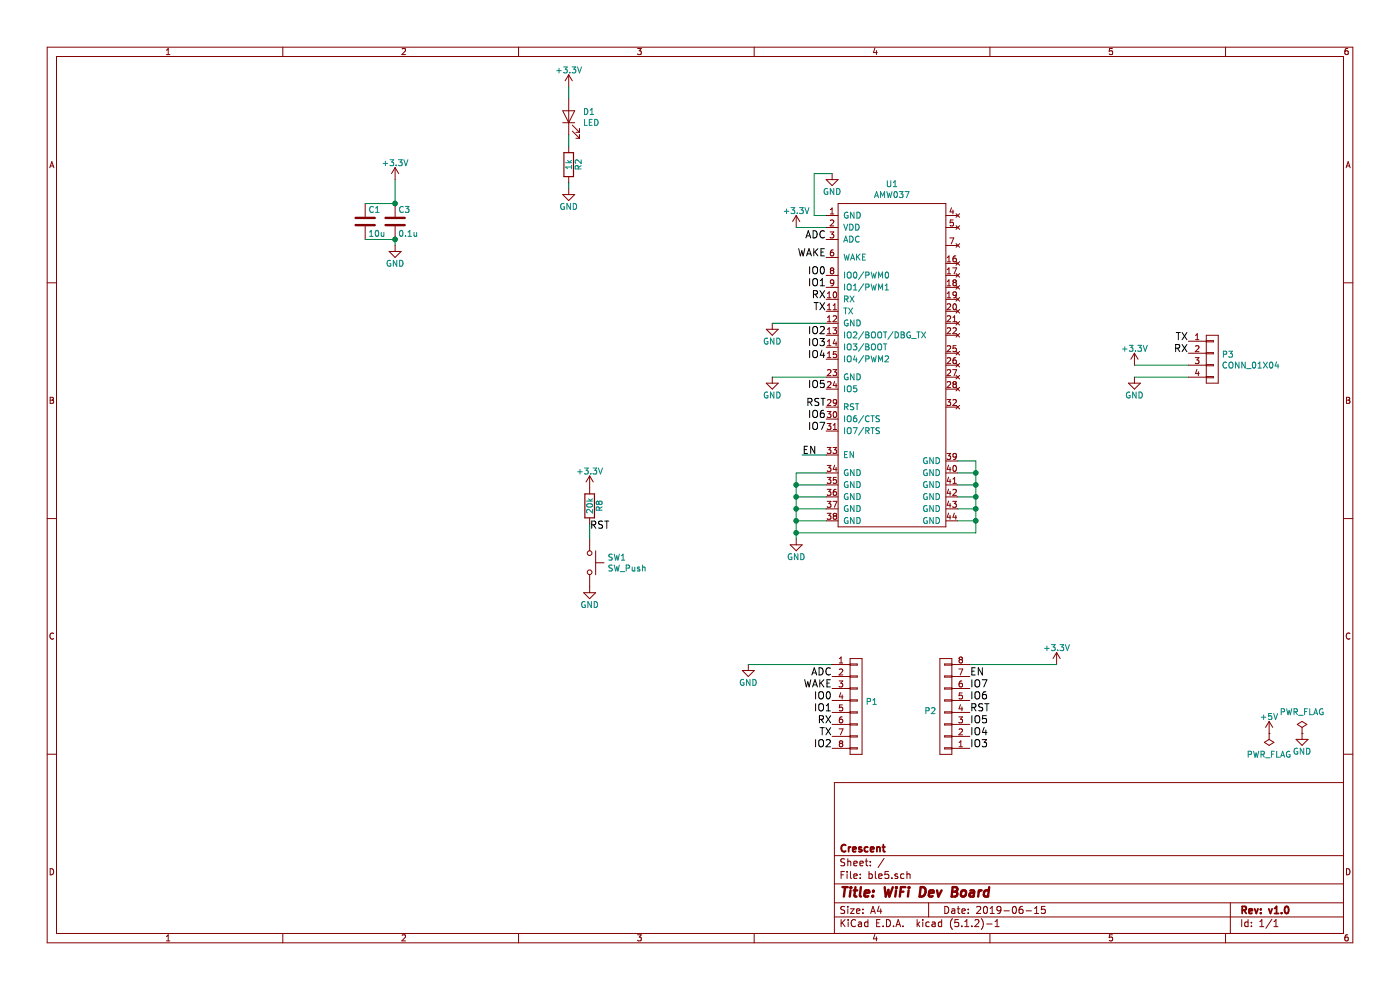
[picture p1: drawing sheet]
EESchema Schematic File Version 4
LIBS:ble5-cache
EELAYER 29 0
EELAYER END
$Descr A4 11693 8268
encoding utf-8
Sheet 1 1
Title "WiFi Dev Board"
Date "2019-06-15"
Rev "v1.0"
Comp "Crescent"
Comment1 ""
Comment2 ""
Comment3 ""
Comment4 ""
$EndDescr
$Comp
L Device:R R2
U 1 1
P 4750 1375
F 0 "R2" V 4830 1375 50  0000 C CNN
F 1 "1k" V 4750 1375 50  0000 C CNN
F 2 "Resistor_SMD:R_0603_1608Metric" V 4680 1375 50  0001 C CNN
F 3 "" H 4750 1375 50  0000 C CNN
F 4 "Value" H 4750 1375 60  0001 C CNN "Fieldname"
	1    4750 1375
	1    0    0    -1  
$EndComp
$Comp
L power:GND #PWR07
U 1 1
P 4750 1575
F 0 "#PWR07" H 4750 1325 50  0001 C CNN
F 1 "GND" H 4750 1425 50  0000 C CNN
F 2 "" H 4750 1575 50  0000 C CNN
F 3 "" H 4750 1575 50  0000 C CNN
	1    4750 1575
	1    0    0    -1  
$EndComp
$Comp
L power:+3.3V #PWR08
U 1 1
P 4750 725
F 0 "#PWR08" H 4750 575 50  0001 C CNN
F 1 "+3.3V" H 4750 865 50  0000 C CNN
F 2 "" H 4750 725 50  0000 C CNN
F 3 "" H 4750 725 50  0000 C CNN
	1    4750 725 
	1    0    0    -1  
$EndComp
$Comp
L power:GND #PWR039
U 1 1
P 10875 6125
F 0 "#PWR039" H 10875 5875 50  0001 C CNN
F 1 "GND" H 10875 5975 50  0000 C CNN
F 2 "" H 10875 6125 50  0000 C CNN
F 3 "" H 10875 6125 50  0000 C CNN
	1    10875 6125
	1    0    0    -1  
$EndComp
$Comp
L power:+5V #PWR040
U 1 1
P 10600 6125
F 0 "#PWR040" H 10600 5975 50  0001 C CNN
F 1 "+5V" H 10600 6265 50  0000 C CNN
F 2 "" H 10600 6125 50  0000 C CNN
F 3 "" H 10600 6125 50  0000 C CNN
	1    10600 6125
	1    0    0    -1  
$EndComp
$Comp
L power:PWR_FLAG #FLG041
U 1 1
P 10875 6125
F 0 "#FLG041" H 10875 6220 50  0001 C CNN
F 1 "PWR_FLAG" H 10875 6305 50  0000 C CNN
F 2 "" H 10875 6125 50  0000 C CNN
F 3 "" H 10875 6125 50  0000 C CNN
	1    10875 6125
	1    0    0    -1  
$EndComp
$Comp
L power:PWR_FLAG #FLG042
U 1 1
P 10600 6125
F 0 "#FLG042" H 10600 6220 50  0001 C CNN
F 1 "PWR_FLAG" H 10600 6305 50  0000 C CNN
F 2 "" H 10600 6125 50  0000 C CNN
F 3 "" H 10600 6125 50  0000 C CNN
	1    10600 6125
	-1   0    0    1   
$EndComp
Wire Wire Line
	4750 1525 4750 1575
Wire Wire Line
	4750 725  4750 825 
Wire Wire Line
	4750 1125 4750 1225
Text Label 6900 2500 2    60   ~ 0
RX
Text Label 6900 2600 2    60   ~ 0
TX
$Comp
L Device:C C3
U 1 1
P 3300 1850
F 0 "C3" H 3325 1950 50  0000 L CNN
F 1 "0.1u" H 3325 1750 50  0000 L CNN
F 2 "Capacitor_SMD:C_0603_1608Metric" H 3338 1700 50  0001 C CNN
F 3 "" H 3300 1850 50  0000 C CNN
F 4 "Value" H 3300 1850 60  0001 C CNN "Fieldname"
	1    3300 1850
	1    0    0    -1  
$EndComp
$Comp
L power:GND #PWR0108
U 1 1
P 3300 2050
F 0 "#PWR0108" H 3300 1800 50  0001 C CNN
F 1 "GND" H 3300 1900 50  0000 C CNN
F 2 "" H 3300 2050 50  0000 C CNN
F 3 "" H 3300 2050 50  0000 C CNN
	1    3300 2050
	1    0    0    -1  
$EndComp
Wire Wire Line
	3300 2000 3300 2050
$Comp
L power:GND #PWR0112
U 1 1
P 6250 5550
F 0 "#PWR0112" H 6250 5300 50  0001 C CNN
F 1 "GND" H 6250 5400 50  0000 C CNN
F 2 "" H 6250 5550 50  0000 C CNN
F 3 "" H 6250 5550 50  0000 C CNN
	1    6250 5550
	1    0    0    -1  
$EndComp
Wire Wire Line
	6950 5550 6250 5550
$Comp
L power:+3.3V #PWR0113
U 1 1
P 8825 5550
F 0 "#PWR0113" H 8825 5400 50  0001 C CNN
F 1 "+3.3V" H 8825 5690 50  0000 C CNN
F 2 "" H 8825 5550 50  0000 C CNN
F 3 "" H 8825 5550 50  0000 C CNN
	1    8825 5550
	1    0    0    -1  
$EndComp
Wire Wire Line
	8100 5550 8825 5550
$Comp
L Device2:LED D1
U 1 1
P 4750 975
F 0 "D1" V 4788 858 50  0000 R CNN
F 1 "LED" V 4697 858 50  0000 R CNN
F 2 "LED:generic-LED1608" H 4750 975 50  0001 C CNN
F 3 "~" H 4750 975 50  0001 C CNN
	1    4750 975 
	0    -1   -1   0   
$EndComp
$Comp
L conn:CONN_01X08 P1
U 1 1
P 7150 5900
F 0 "P1" H 7228 5941 50  0000 L CNN
F 1 "CONN_01X08" H 7228 5850 50  0001 L CNN
F 2 "pin-head:pinhead-1X08" H 7150 5900 50  0001 C CNN
F 3 "" H 7150 5900 50  0000 C CNN
	1    7150 5900
	1    0    0    -1  
$EndComp
$Comp
L conn:CONN_01X08 P2
U 1 1
P 7900 5900
F 0 "P2" H 7978 5941 50  0000 L CNN
F 1 "CONN_01X08" H 7978 5850 50  0001 L CNN
F 2 "pin-head:pinhead-1X08" H 7900 5900 50  0001 C CNN
F 3 "" H 7900 5900 50  0000 C CNN
	1    7900 5900
	-1   0    0    1   
$EndComp
$Comp
L Switch:SW_Push SW1
U 1 1
P 4925 4700
F 0 "SW1" V 4879 4848 50  0000 L CNN
F 1 "SW_Push" V 4970 4848 50  0000 L CNN
F 2 "SMD_PUSHSWITCH:SKRPACE010" H 4925 4900 50  0001 C CNN
F 3 "" H 4925 4900 50  0001 C CNN
	1    4925 4700
	0    1    1    0   
$EndComp
$Comp
L power:GND #PWR013
U 1 1
P 4925 4900
F 0 "#PWR013" H 4925 4650 50  0001 C CNN
F 1 "GND" H 4925 4750 50  0000 C CNN
F 2 "" H 4925 4900 50  0000 C CNN
F 3 "" H 4925 4900 50  0000 C CNN
	1    4925 4900
	1    0    0    -1  
$EndComp
$Comp
L Device:R R8
U 1 1
P 4925 4225
F 0 "R8" V 5005 4225 50  0000 C CNN
F 1 "20k" V 4925 4225 50  0000 C CNN
F 2 "Resistor_SMD:R_0603_1608Metric" V 4855 4225 50  0001 C CNN
F 3 "" H 4925 4225 50  0000 C CNN
F 4 "Value" H 4925 4225 60  0001 C CNN "Fieldname"
	1    4925 4225
	1    0    0    -1  
$EndComp
$Comp
L power:+3.3V #PWR012
U 1 1
P 4925 4075
F 0 "#PWR012" H 4925 3925 50  0001 C CNN
F 1 "+3.3V" H 4925 4215 50  0000 C CNN
F 2 "" H 4925 4075 50  0000 C CNN
F 3 "" H 4925 4075 50  0000 C CNN
	1    4925 4075
	1    0    0    -1  
$EndComp
Wire Wire Line
	4925 4375 4925 4500
Text Label 4925 4425 0    60   ~ 0
RST
$Comp
L conn:CONN_01X04 P3
U 1 1
P 10125 3000
F 0 "P3" H 10203 3041 50  0000 L CNN
F 1 "CONN_01X04" H 10203 2950 50  0000 L CNN
F 2 "GroveCon:GROVE" H 10125 3000 50  0001 C CNN
F 3 "" H 10125 3000 50  0000 C CNN
	1    10125 3000
	1    0    0    -1  
$EndComp
Text Label 9925 2850 2    60   ~ 0
TX
Text Label 9925 2950 2    60   ~ 0
RX
$Comp
L power:+3.3V #PWR0109
U 1 1
P 3300 1500
F 0 "#PWR0109" H 3300 1350 50  0001 C CNN
F 1 "+3.3V" H 3300 1640 50  0000 C CNN
F 2 "" H 3300 1500 50  0000 C CNN
F 3 "" H 3300 1500 50  0000 C CNN
	1    3300 1500
	1    0    0    -1  
$EndComp
$Comp
L power:+3.3V #PWR0101
U 1 1
P 9475 3050
F 0 "#PWR0101" H 9475 2900 50  0001 C CNN
F 1 "+3.3V" H 9475 3190 50  0000 C CNN
F 2 "" H 9475 3050 50  0000 C CNN
F 3 "" H 9475 3050 50  0000 C CNN
	1    9475 3050
	1    0    0    -1  
$EndComp
$Comp
L power:GND #PWR0102
U 1 1
P 9475 3150
F 0 "#PWR0102" H 9475 2900 50  0001 C CNN
F 1 "GND" H 9475 3000 50  0000 C CNN
F 2 "" H 9475 3150 50  0000 C CNN
F 3 "" H 9475 3150 50  0000 C CNN
	1    9475 3150
	1    0    0    -1  
$EndComp
Wire Wire Line
	9925 3050 9475 3050
Wire Wire Line
	9475 3150 9925 3150
$Comp
L AMW037:AMW037 U1
U 1 1
P 7000 1700
F 0 "U1" H 7450 1865 50  0000 C CNN
F 1 "AMW037" H 7450 1774 50  0000 C CNN
F 2 "AMW037:AMW037" H 7000 1700 50  0001 C CNN
F 3 "" H 7000 1700 50  0001 C CNN
	1    7000 1700
	1    0    0    -1  
$EndComp
$Comp
L power:GND #PWR05
U 1 1
P 6950 1450
F 0 "#PWR05" H 6950 1200 50  0001 C CNN
F 1 "GND" H 6950 1300 50  0000 C CNN
F 2 "" H 6950 1450 50  0000 C CNN
F 3 "" H 6950 1450 50  0000 C CNN
	1    6950 1450
	1    0    0    -1  
$EndComp
$Comp
L power:+3.3V #PWR03
U 1 1
P 6650 1900
F 0 "#PWR03" H 6650 1750 50  0001 C CNN
F 1 "+3.3V" H 6650 2040 50  0000 C CNN
F 2 "" H 6650 1900 50  0000 C CNN
F 3 "" H 6650 1900 50  0000 C CNN
	1    6650 1900
	1    0    0    -1  
$EndComp
Wire Wire Line
	6900 1800 6800 1800
Wire Wire Line
	6800 1800 6800 1450
Wire Wire Line
	6800 1450 6950 1450
Wire Wire Line
	6900 1900 6650 1900
$Comp
L power:GND #PWR01
U 1 1
P 6450 2700
F 0 "#PWR01" H 6450 2450 50  0001 C CNN
F 1 "GND" H 6450 2550 50  0000 C CNN
F 2 "" H 6450 2700 50  0000 C CNN
F 3 "" H 6450 2700 50  0000 C CNN
	1    6450 2700
	1    0    0    -1  
$EndComp
Wire Wire Line
	6900 2700 6450 2700
$Comp
L power:GND #PWR02
U 1 1
P 6450 3150
F 0 "#PWR02" H 6450 2900 50  0001 C CNN
F 1 "GND" H 6450 3000 50  0000 C CNN
F 2 "" H 6450 3150 50  0000 C CNN
F 3 "" H 6450 3150 50  0000 C CNN
	1    6450 3150
	1    0    0    -1  
$EndComp
Wire Wire Line
	6900 3150 6450 3150
$Comp
L power:GND #PWR04
U 1 1
P 6650 4500
F 0 "#PWR04" H 6650 4250 50  0001 C CNN
F 1 "GND" H 6650 4350 50  0000 C CNN
F 2 "" H 6650 4500 50  0000 C CNN
F 3 "" H 6650 4500 50  0000 C CNN
	1    6650 4500
	1    0    0    -1  
$EndComp
Wire Wire Line
	6900 3950 6650 3950
Wire Wire Line
	6650 3950 6650 4050
Wire Wire Line
	6900 4050 6650 4050
Connection ~ 6650 4050
Wire Wire Line
	6650 4050 6650 4150
Wire Wire Line
	6900 4150 6650 4150
Connection ~ 6650 4150
Wire Wire Line
	6650 4150 6650 4250
Wire Wire Line
	6900 4250 6650 4250
Connection ~ 6650 4250
Wire Wire Line
	6650 4250 6650 4350
Wire Wire Line
	6900 4350 6650 4350
Connection ~ 6650 4350
Wire Wire Line
	6650 4350 6650 4450
Wire Wire Line
	8000 3850 8150 3850
Wire Wire Line
	8150 3850 8150 3950
Wire Wire Line
	8150 4450 6650 4450
Connection ~ 6650 4450
Wire Wire Line
	6650 4450 6650 4500
Wire Wire Line
	8000 4350 8150 4350
Connection ~ 8150 4350
Wire Wire Line
	8150 4350 8150 4450
Wire Wire Line
	8000 4250 8150 4250
Connection ~ 8150 4250
Wire Wire Line
	8150 4250 8150 4350
Wire Wire Line
	8000 4150 8150 4150
Connection ~ 8150 4150
Wire Wire Line
	8150 4150 8150 4250
Wire Wire Line
	8000 4050 8150 4050
Connection ~ 8150 4050
Wire Wire Line
	8150 4050 8150 4150
Wire Wire Line
	8000 3950 8150 3950
Connection ~ 8150 3950
Wire Wire Line
	8150 3950 8150 4050
Text Label 6700 3800 0    60   ~ 0
EN
Wire Wire Line
	6900 3800 6700 3800
Text Label 6900 3600 2    60   ~ 0
IO7
Text Label 6900 3500 2    60   ~ 0
IO6
Text Label 6900 3400 2    60   ~ 0
RST
Text Label 6900 3250 2    60   ~ 0
IO5
Text Label 6900 3000 2    60   ~ 0
IO4
Text Label 6900 2900 2    60   ~ 0
IO3
Text Label 6900 2800 2    60   ~ 0
IO2
Text Label 6900 2400 2    60   ~ 0
IO1
Text Label 6900 2300 2    60   ~ 0
IO0
Text Label 6900 2150 2    60   ~ 0
WAKE
Text Label 6900 2000 2    60   ~ 0
ADC
Wire Wire Line
	3300 1700 3300 1500
$Comp
L Device:C C1
U 1 1
P 3050 1850
F 0 "C1" H 3075 1950 50  0000 L CNN
F 1 "10u" H 3075 1750 50  0000 L CNN
F 2 "Capacitor_SMD:C_0805_2012Metric" H 3088 1700 50  0001 C CNN
F 3 "" H 3050 1850 50  0000 C CNN
F 4 "Value" H 3050 1850 60  0001 C CNN "Fieldname"
	1    3050 1850
	1    0    0    -1  
$EndComp
Wire Wire Line
	3300 2000 3050 2000
Connection ~ 3300 2000
Wire Wire Line
	3050 1700 3300 1700
Connection ~ 3300 1700
Text Label 6950 6050 2    60   ~ 0
RX
Text Label 6950 6150 2    60   ~ 0
TX
Text Label 6950 5950 2    60   ~ 0
IO1
Text Label 6950 5850 2    60   ~ 0
IO0
Text Label 6950 5750 2    60   ~ 0
WAKE
Text Label 6950 5650 2    60   ~ 0
ADC
Text Label 8100 6150 0    60   ~ 0
IO4
Text Label 8100 6250 0    60   ~ 0
IO3
Text Label 8100 5650 0    60   ~ 0
EN
Text Label 8100 5750 0    60   ~ 0
IO7
Text Label 8100 5850 0    60   ~ 0
IO6
Text Label 8100 5950 0    60   ~ 0
RST
Text Label 8100 6050 0    60   ~ 0
IO5
Text Label 6950 6250 2    60   ~ 0
IO2
$EndSCHEMATC
